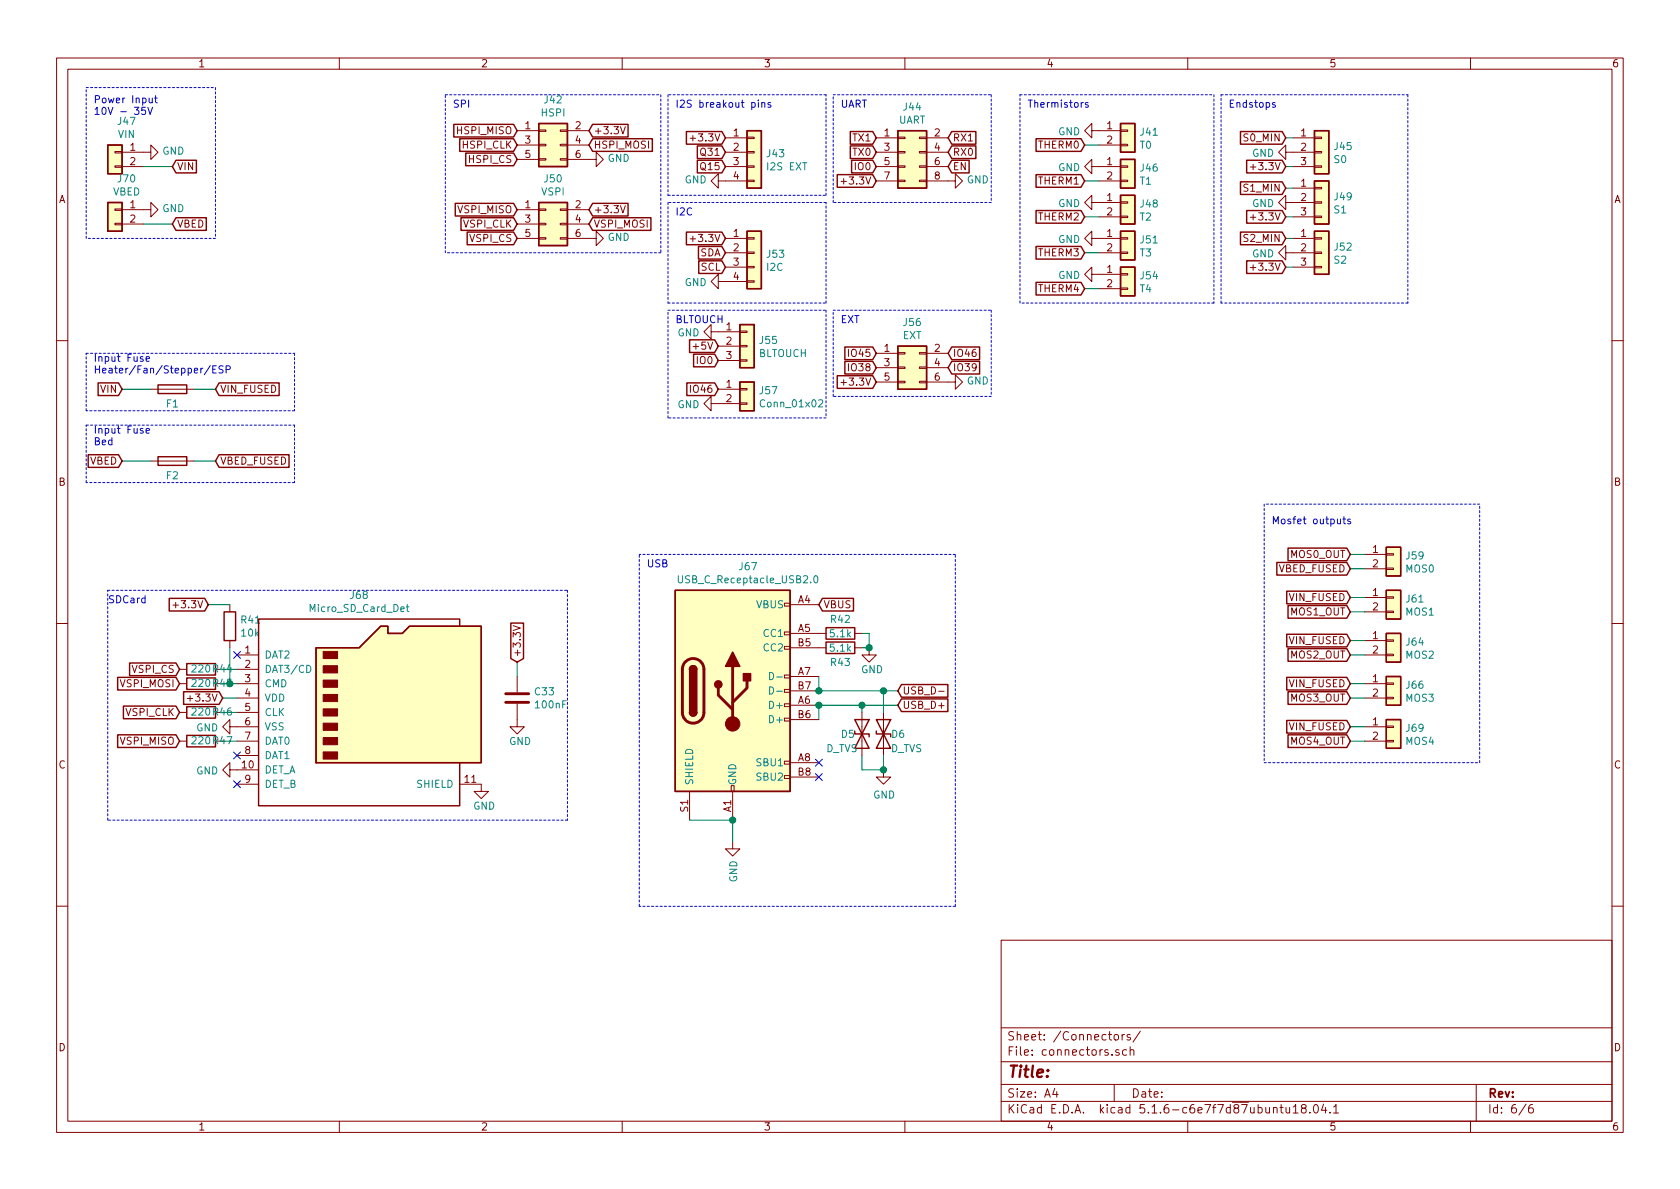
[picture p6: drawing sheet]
EESchema Schematic File Version 4
EELAYER 30 0
EELAYER END
$Descr A4 11693 8268
encoding utf-8
Sheet 6 6
Title ""
Date ""
Rev ""
Comp ""
Comment1 ""
Comment2 ""
Comment3 ""
Comment4 ""
$EndDescr
$Comp
L Device:Fuse F?
U 1 1
P 1200 2700
AR Path="/5DCEF247" Ref="F?"  Part="1" 
AR Path="/5D6345C6/5DCEF247" Ref="F?"  Part="1" 
AR Path="/5DCEED1C/5DCEF247" Ref="F1"  Part="1" 
F 0 "F1" V 1300 2700 50  0000 C CNN
F 1 "Fuse" V 1094 2700 50  0001 C CNN
F 2 "ESP32Controller:Fuse_holder_0679H" V 1130 2700 50  0001 C CNN
F 3 "~" H 1200 2700 50  0001 C CNN
	1    1200 2700
	0    1    1    0   
$EndComp
Wire Wire Line
	1350 2700 1500 2700
Text GLabel 1500 2700 2    50   Input ~ 0
VIN_FUSED
$Comp
L Connector_Generic:Conn_01x03 J?
U 1 1
P 9200 1050
AR Path="/5DD048A7" Ref="J?"  Part="1" 
AR Path="/5D5CA848/5DD048A7" Ref="J?"  Part="1" 
AR Path="/5DCEED1C/5DD048A7" Ref="J45"  Part="1" 
F 0 "J45" H 9280 1092 50  0000 L CNN
F 1 "S0" H 9280 1001 50  0000 L CNN
F 2 "Connector_JST:JST_XH_B3B-XH-A_1x03_P2.50mm_Vertical" H 9200 1050 50  0001 C CNN
F 3 "~" H 9200 1050 50  0001 C CNN
	1    9200 1050
	1    0    0    -1  
$EndComp
$Comp
L power:GND #PWR?
U 1 1
P 9000 1050
AR Path="/5DD048AF" Ref="#PWR?"  Part="1" 
AR Path="/5D5CA848/5DD048AF" Ref="#PWR?"  Part="1" 
AR Path="/5DCEED1C/5DD048AF" Ref="#PWR063"  Part="1" 
F 0 "#PWR063" H 9000 800 50  0001 C CNN
F 1 "GND" V 9005 922 50  0000 R CNN
F 2 "" H 9000 1050 50  0001 C CNN
F 3 "" H 9000 1050 50  0001 C CNN
	1    9000 1050
	0    1    1    0   
$EndComp
$Comp
L Connector_Generic:Conn_01x03 J?
U 1 1
P 9200 1400
AR Path="/5DD048B5" Ref="J?"  Part="1" 
AR Path="/5D5CA848/5DD048B5" Ref="J?"  Part="1" 
AR Path="/5DCEED1C/5DD048B5" Ref="J49"  Part="1" 
F 0 "J49" H 9280 1442 50  0000 L CNN
F 1 "S1" H 9280 1351 50  0000 L CNN
F 2 "Connector_JST:JST_XH_B3B-XH-A_1x03_P2.50mm_Vertical" H 9200 1400 50  0001 C CNN
F 3 "~" H 9200 1400 50  0001 C CNN
	1    9200 1400
	1    0    0    -1  
$EndComp
$Comp
L power:GND #PWR?
U 1 1
P 9000 1400
AR Path="/5DD048BD" Ref="#PWR?"  Part="1" 
AR Path="/5D5CA848/5DD048BD" Ref="#PWR?"  Part="1" 
AR Path="/5DCEED1C/5DD048BD" Ref="#PWR071"  Part="1" 
F 0 "#PWR071" H 9000 1150 50  0001 C CNN
F 1 "GND" V 9005 1272 50  0000 R CNN
F 2 "" H 9000 1400 50  0001 C CNN
F 3 "" H 9000 1400 50  0001 C CNN
	1    9000 1400
	0    1    1    0   
$EndComp
$Comp
L Connector_Generic:Conn_01x03 J?
U 1 1
P 9200 1750
AR Path="/5DD048C3" Ref="J?"  Part="1" 
AR Path="/5D5CA848/5DD048C3" Ref="J?"  Part="1" 
AR Path="/5DCEED1C/5DD048C3" Ref="J52"  Part="1" 
F 0 "J52" H 9280 1792 50  0000 L CNN
F 1 "S2" H 9280 1701 50  0000 L CNN
F 2 "Connector_JST:JST_XH_B3B-XH-A_1x03_P2.50mm_Vertical" H 9200 1750 50  0001 C CNN
F 3 "~" H 9200 1750 50  0001 C CNN
	1    9200 1750
	1    0    0    -1  
$EndComp
$Comp
L power:GND #PWR?
U 1 1
P 9000 1750
AR Path="/5DD048CB" Ref="#PWR?"  Part="1" 
AR Path="/5D5CA848/5DD048CB" Ref="#PWR?"  Part="1" 
AR Path="/5DCEED1C/5DD048CB" Ref="#PWR074"  Part="1" 
F 0 "#PWR074" H 9000 1500 50  0001 C CNN
F 1 "GND" V 9005 1622 50  0000 R CNN
F 2 "" H 9000 1750 50  0001 C CNN
F 3 "" H 9000 1750 50  0001 C CNN
	1    9000 1750
	0    1    1    0   
$EndComp
Text Notes 8550 750  0    50   ~ 0
Endstops
Wire Notes Line
	9800 650  9800 2100
Wire Notes Line
	8500 2100 8500 650 
Wire Notes Line
	8500 650  9800 650 
Wire Notes Line
	9800 2100 8500 2100
Text GLabel 8950 1150 0    50   Input ~ 0
+3.3V
Text GLabel 8950 1500 0    50   Input ~ 0
+3.3V
Text GLabel 8950 1850 0    50   Input ~ 0
+3.3V
Wire Wire Line
	8950 1850 9000 1850
Wire Wire Line
	8950 1500 9000 1500
Wire Wire Line
	9000 1150 8950 1150
$Comp
L power:GND #PWR?
U 1 1
P 7650 900
AR Path="/5DD162BD" Ref="#PWR?"  Part="1" 
AR Path="/5D5CA848/5DD162BD" Ref="#PWR?"  Part="1" 
AR Path="/5DCEED1C/5DD162BD" Ref="#PWR062"  Part="1" 
F 0 "#PWR062" H 7650 650 50  0001 C CNN
F 1 "GND" V 7655 772 50  0000 R CNN
F 2 "" H 7650 900 50  0001 C CNN
F 3 "" H 7650 900 50  0001 C CNN
	1    7650 900 
	0    1    1    0   
$EndComp
$Comp
L power:GND #PWR?
U 1 1
P 7650 1150
AR Path="/5DD162C3" Ref="#PWR?"  Part="1" 
AR Path="/5D5CA848/5DD162C3" Ref="#PWR?"  Part="1" 
AR Path="/5DCEED1C/5DD162C3" Ref="#PWR066"  Part="1" 
F 0 "#PWR066" H 7650 900 50  0001 C CNN
F 1 "GND" V 7655 1022 50  0000 R CNN
F 2 "" H 7650 1150 50  0001 C CNN
F 3 "" H 7650 1150 50  0001 C CNN
	1    7650 1150
	0    1    1    0   
$EndComp
$Comp
L power:GND #PWR?
U 1 1
P 7650 1400
AR Path="/5DD162CD" Ref="#PWR?"  Part="1" 
AR Path="/5D5CA848/5DD162CD" Ref="#PWR?"  Part="1" 
AR Path="/5DCEED1C/5DD162CD" Ref="#PWR070"  Part="1" 
F 0 "#PWR070" H 7650 1150 50  0001 C CNN
F 1 "GND" V 7655 1272 50  0000 R CNN
F 2 "" H 7650 1400 50  0001 C CNN
F 3 "" H 7650 1400 50  0001 C CNN
	1    7650 1400
	0    1    1    0   
$EndComp
$Comp
L Connector_Generic:Conn_01x02 J?
U 1 1
P 9700 4150
AR Path="/5DD562BE" Ref="J?"  Part="1" 
AR Path="/5D7ABD98/5DD562BE" Ref="J?"  Part="1" 
AR Path="/5DCEED1C/5DD562BE" Ref="J61"  Part="1" 
F 0 "J61" H 9780 4142 50  0000 L CNN
F 1 "MOS1" H 9780 4051 50  0000 L CNN
F 2 "TerminalBlock:TerminalBlock_bornier-2_P5.08mm" H 9700 4150 50  0001 C CNN
F 3 "~" H 9700 4150 50  0001 C CNN
	1    9700 4150
	1    0    0    -1  
$EndComp
$Comp
L Connector_Generic:Conn_01x02 J?
U 1 1
P 9700 3850
AR Path="/5DD562C4" Ref="J?"  Part="1" 
AR Path="/5D7ABD98/5DD562C4" Ref="J?"  Part="1" 
AR Path="/5DCEED1C/5DD562C4" Ref="J59"  Part="1" 
F 0 "J59" H 9780 3842 50  0000 L CNN
F 1 "MOS0" H 9780 3751 50  0000 L CNN
F 2 "ESP32-footprints-Lib:TERM_2-WAY_6.35mm" H 9700 3850 50  0001 C CNN
F 3 "~" H 9700 3850 50  0001 C CNN
	1    9700 3850
	1    0    0    -1  
$EndComp
Text GLabel 9400 3850 0    50   Input ~ 0
MOS0_OUT
Text GLabel 9400 4250 0    50   Input ~ 0
MOS1_OUT
Text GLabel 9400 4550 0    50   Input ~ 0
MOS2_OUT
Wire Wire Line
	9400 3850 9500 3850
Wire Wire Line
	9500 4150 9400 4150
Wire Wire Line
	9400 4450 9500 4450
Text GLabel 9400 3950 0    50   Input ~ 0
VBED_FUSED
Wire Wire Line
	9400 3950 9500 3950
Text GLabel 9400 4150 0    50   Input ~ 0
VIN_FUSED
Wire Wire Line
	9400 4250 9500 4250
Text GLabel 9400 4450 0    50   Input ~ 0
VIN_FUSED
Wire Wire Line
	9400 4550 9500 4550
Text GLabel 850  2700 0    50   Input ~ 0
VIN
Wire Wire Line
	850  2700 1050 2700
$Comp
L Device:Fuse F?
U 1 1
P 1200 3200
AR Path="/5DD60C17" Ref="F?"  Part="1" 
AR Path="/5D6345C6/5DD60C17" Ref="F?"  Part="1" 
AR Path="/5DCEED1C/5DD60C17" Ref="F2"  Part="1" 
F 0 "F2" V 1300 3200 50  0000 C CNN
F 1 "Fuse" V 1094 3200 50  0001 C CNN
F 2 "ESP32Controller:Fuse_holder_0679H" V 1130 3200 50  0001 C CNN
F 3 "~" H 1200 3200 50  0001 C CNN
	1    1200 3200
	0    1    1    0   
$EndComp
Wire Wire Line
	1350 3200 1500 3200
Text GLabel 1500 3200 2    50   Input ~ 0
VBED_FUSED
Text GLabel 850  3200 0    50   Input ~ 0
VBED
Wire Wire Line
	850  3200 1050 3200
Text GLabel 8950 1300 0    50   Input ~ 0
S1_MIN
Wire Wire Line
	8950 1650 9000 1650
Wire Wire Line
	9000 1300 8950 1300
Wire Wire Line
	9000 950  8950 950 
Text GLabel 8950 1650 0    50   Input ~ 0
S2_MIN
Text GLabel 7550 1000 0    50   Input ~ 0
THERM0
Text GLabel 7550 1250 0    50   Input ~ 0
THERM1
Text GLabel 7550 1500 0    50   Input ~ 0
THERM2
Wire Wire Line
	7650 1000 7550 1000
Wire Wire Line
	7650 1250 7550 1250
Wire Wire Line
	7650 1500 7550 1500
Text Notes 650  800  0    50   ~ 0
Power Input\n10V - 35V
Wire Notes Line
	600  600  1500 600 
Wire Notes Line
	1500 600  1500 1650
Wire Notes Line
	1500 1650 600  1650
Wire Notes Line
	600  1650 600  600 
Text Notes 650  2600 0    50   ~ 0
Input Fuse\nHeater/Fan/Stepper/ESP
Wire Notes Line
	600  2450 2050 2450
Wire Notes Line
	2050 2450 2050 2850
Wire Notes Line
	2050 2850 600  2850
Wire Notes Line
	600  2850 600  2450
Text Notes 650  3100 0    50   ~ 0
Input Fuse\nBed
Wire Notes Line
	600  2950 2050 2950
Wire Notes Line
	2050 2950 2050 3350
Wire Notes Line
	2050 3350 600  3350
Wire Notes Line
	600  3350 600  2950
Text Notes 4700 750  0    50   ~ 0
I2S breakout pins
Wire Notes Line
	4650 1350 5750 1350
Wire Notes Line
	5750 1350 5750 650 
Wire Notes Line
	5750 650  4650 650 
Text Notes 8850 3650 0    50   ~ 0
Mosfet outputs
Wire Notes Line
	8800 3500 8800 5300
Wire Notes Line
	8800 5300 10300 5300
Wire Notes Line
	10300 5300 10300 3500
Wire Notes Line
	10300 3500 8800 3500
Text Notes 7150 750  0    50   ~ 0
Thermistors
Wire Notes Line
	7100 650  8450 650 
Wire Notes Line
	8450 650  8450 2100
Wire Notes Line
	8450 2100 7100 2100
Wire Notes Line
	7100 2100 7100 650 
Text GLabel 5050 1050 0    50   Input ~ 0
Q31
Text GLabel 5050 1150 0    50   Input ~ 0
Q15
Wire Notes Line
	4650 650  4650 1350
$Comp
L power:GND #PWR?
U 1 1
P 5050 1250
AR Path="/5E20FFB9" Ref="#PWR?"  Part="1" 
AR Path="/5D5CA848/5E20FFB9" Ref="#PWR?"  Part="1" 
AR Path="/5DCEED1C/5E20FFB9" Ref="#PWR065"  Part="1" 
F 0 "#PWR065" H 5050 1000 50  0001 C CNN
F 1 "GND" V 5055 1122 50  0000 R CNN
F 2 "" H 5050 1250 50  0001 C CNN
F 3 "" H 5050 1250 50  0001 C CNN
	1    5050 1250
	0    1    -1   0   
$EndComp
NoConn ~ 1650 4550
NoConn ~ 1650 5250
$Comp
L power:GND #PWR?
U 1 1
P 1650 5050
AR Path="/615531FB" Ref="#PWR?"  Part="1" 
AR Path="/5D75460E/615531FB" Ref="#PWR?"  Part="1" 
AR Path="/5DCEED1C/615531FB" Ref="#PWR082"  Part="1" 
F 0 "#PWR082" H 1650 4800 50  0001 C CNN
F 1 "GND" V 1655 4922 50  0000 R CNN
F 2 "" H 1650 5050 50  0001 C CNN
F 3 "" H 1650 5050 50  0001 C CNN
	1    1650 5050
	0    1    1    0   
$EndComp
Text Notes 750  4200 0    50   ~ 0
SDCard
Wire Notes Line
	3950 5700 750  5700
Wire Notes Line
	750  5700 750  4100
Wire Notes Line
	750  4100 3950 4100
Wire Notes Line
	3950 4100 3950 5700
NoConn ~ 1650 5450
$Comp
L power:GND #PWR?
U 1 1
P 1650 5350
AR Path="/6155320E" Ref="#PWR?"  Part="1" 
AR Path="/5D75460E/6155320E" Ref="#PWR?"  Part="1" 
AR Path="/5DCEED1C/6155320E" Ref="#PWR083"  Part="1" 
F 0 "#PWR083" H 1650 5100 50  0001 C CNN
F 1 "GND" V 1655 5222 50  0000 R CNN
F 2 "" H 1650 5350 50  0001 C CNN
F 3 "" H 1650 5350 50  0001 C CNN
	1    1650 5350
	0    1    1    0   
$EndComp
$Comp
L Device:C C?
U 1 1
P 3600 4850
AR Path="/61553214" Ref="C?"  Part="1" 
AR Path="/5D75460E/61553214" Ref="C?"  Part="1" 
AR Path="/5DCEED1C/61553214" Ref="C33"  Part="1" 
F 0 "C33" H 3715 4896 50  0000 L CNN
F 1 "100nF" H 3715 4805 50  0000 L CNN
F 2 "Capacitor_SMD:C_0603_1608Metric" H 3638 4700 50  0001 C CNN
F 3 "~" H 3600 4850 50  0001 C CNN
	1    3600 4850
	1    0    0    -1  
$EndComp
$Comp
L power:GND #PWR?
U 1 1
P 3600 5000
AR Path="/6155321A" Ref="#PWR?"  Part="1" 
AR Path="/5D75460E/6155321A" Ref="#PWR?"  Part="1" 
AR Path="/5DCEED1C/6155321A" Ref="#PWR081"  Part="1" 
F 0 "#PWR081" H 3600 4750 50  0001 C CNN
F 1 "GND" H 3700 4850 50  0000 R CNN
F 2 "" H 3600 5000 50  0001 C CNN
F 3 "" H 3600 5000 50  0001 C CNN
	1    3600 5000
	1    0    0    -1  
$EndComp
$Comp
L Device:D_TVS D?
U 1 1
P 6150 5100
AR Path="/61553226" Ref="D?"  Part="1" 
AR Path="/5D75460E/61553226" Ref="D?"  Part="1" 
AR Path="/5DCEED1C/61553226" Ref="D6"  Part="1" 
F 0 "D6" V 6150 5150 50  0000 L CNN
F 1 "D_TVS" V 6250 5150 50  0000 L CNN
F 2 "Diode_SMD:D_SOD-523" H 6150 5100 50  0001 C CNN
F 3 "~" H 6150 5100 50  0001 C CNN
	1    6150 5100
	0    1    1    0   
$EndComp
Wire Wire Line
	6000 5250 6000 5350
Wire Wire Line
	6000 5350 6150 5350
Wire Wire Line
	6150 5350 6150 5250
$Comp
L power:GND #PWR?
U 1 1
P 6150 5350
AR Path="/6155322F" Ref="#PWR?"  Part="1" 
AR Path="/5D75460E/6155322F" Ref="#PWR?"  Part="1" 
AR Path="/5DCEED1C/6155322F" Ref="#PWR084"  Part="1" 
F 0 "#PWR084" H 6150 5100 50  0001 C CNN
F 1 "GND" H 6155 5177 50  0000 C CNN
F 2 "" H 6150 5350 50  0001 C CNN
F 3 "" H 6150 5350 50  0001 C CNN
	1    6150 5350
	1    0    0    -1  
$EndComp
Connection ~ 6150 5350
Text Notes 4500 3950 0    50   ~ 0
USB
Wire Notes Line
	6650 6300 6650 3850
Wire Notes Line
	4450 6300 4450 3850
Wire Notes Line
	6650 3850 4450 3850
Wire Notes Line
	6650 6300 4450 6300
Text GLabel 3600 4600 1    50   Input ~ 0
+3.3V
Wire Wire Line
	3600 4600 3600 4700
Text GLabel 1550 4850 0    50   Input ~ 0
+3.3V
Wire Wire Line
	1550 4850 1650 4850
Text GLabel 1250 4650 0    50   Input ~ 0
VSPI_CS
Text GLabel 1250 4750 0    50   Input ~ 0
VSPI_MOSI
Text GLabel 1250 4950 0    50   Input ~ 0
VSPI_CLK
Text GLabel 1250 5150 0    50   Input ~ 0
VSPI_MISO
Wire Wire Line
	1550 4650 1650 4650
Wire Wire Line
	1650 4750 1600 4750
Wire Wire Line
	1550 4950 1650 4950
Wire Wire Line
	1650 5150 1550 5150
Text GLabel 5700 4200 2    50   Input ~ 0
VBUS
$Comp
L Connector:USB_C_Receptacle_USB2.0 J?
U 1 1
P 5100 4800
AR Path="/5D75460E/61553248" Ref="J?"  Part="1" 
AR Path="/5DCEED1C/61553248" Ref="J67"  Part="1" 
F 0 "J67" H 5207 5667 50  0000 C CNN
F 1 "USB_C_Receptacle_USB2.0" H 5207 5576 50  0000 C CNN
F 2 "ESP32Controller:USB_C" H 5250 4800 50  0001 C CNN
F 3 "https://www.usb.org/sites/default/files/documents/usb_type-c.zip" H 5250 4800 50  0001 C CNN
	1    5100 4800
	1    0    0    -1  
$EndComp
Wire Wire Line
	5700 4700 5700 4800
Wire Wire Line
	5700 5000 5700 4900
$Comp
L Device:R R?
U 1 1
P 5850 4400
AR Path="/5D75460E/6155325C" Ref="R?"  Part="1" 
AR Path="/5DCEED1C/6155325C" Ref="R42"  Part="1" 
F 0 "R42" V 5750 4400 50  0000 C CNN
F 1 "5.1k" V 5850 4400 50  0000 C CNN
F 2 "Resistor_SMD:R_0603_1608Metric" V 5780 4400 50  0001 C CNN
F 3 "~" H 5850 4400 50  0001 C CNN
	1    5850 4400
	0    1    1    0   
$EndComp
$Comp
L Device:R R?
U 1 1
P 5850 4500
AR Path="/5D75460E/61553262" Ref="R?"  Part="1" 
AR Path="/5DCEED1C/61553262" Ref="R43"  Part="1" 
F 0 "R43" V 5950 4500 50  0000 C CNN
F 1 "5.1k" V 5850 4500 50  0000 C CNN
F 2 "Resistor_SMD:R_0603_1608Metric" V 5780 4500 50  0001 C CNN
F 3 "~" H 5850 4500 50  0001 C CNN
	1    5850 4500
	0    1    1    0   
$EndComp
$Comp
L power:GND #PWR?
U 1 1
P 6050 4500
AR Path="/61553268" Ref="#PWR?"  Part="1" 
AR Path="/5D75460E/61553268" Ref="#PWR?"  Part="1" 
AR Path="/5DCEED1C/61553268" Ref="#PWR080"  Part="1" 
F 0 "#PWR080" H 6050 4250 50  0001 C CNN
F 1 "GND" H 6150 4350 50  0000 R CNN
F 2 "" H 6050 4500 50  0001 C CNN
F 3 "" H 6050 4500 50  0001 C CNN
	1    6050 4500
	1    0    0    -1  
$EndComp
Wire Wire Line
	6050 4500 6000 4500
Wire Wire Line
	6000 4400 6050 4400
Wire Wire Line
	6050 4400 6050 4500
Connection ~ 6050 4500
NoConn ~ 5700 5400
NoConn ~ 5700 5300
$Comp
L power:GND #PWR?
U 1 1
P 5100 5850
AR Path="/61553274" Ref="#PWR?"  Part="1" 
AR Path="/5D75460E/61553274" Ref="#PWR?"  Part="1" 
AR Path="/5DCEED1C/61553274" Ref="#PWR086"  Part="1" 
F 0 "#PWR086" H 5100 5600 50  0001 C CNN
F 1 "GND" V 5105 5722 50  0000 R CNN
F 2 "" H 5100 5850 50  0001 C CNN
F 3 "" H 5100 5850 50  0001 C CNN
	1    5100 5850
	1    0    0    -1  
$EndComp
Wire Wire Line
	5100 5850 5100 5700
Wire Wire Line
	5100 5700 4800 5700
Connection ~ 5100 5700
$Comp
L Device:R R?
U 1 1
P 1400 4650
AR Path="/5D75460E/6155327D" Ref="R?"  Part="1" 
AR Path="/5DCEED1C/6155327D" Ref="R44"  Part="1" 
F 0 "R44" V 1400 4500 50  0000 C CNN
F 1 "220" V 1400 4650 50  0000 C CNN
F 2 "Resistor_SMD:R_0603_1608Metric" V 1330 4650 50  0001 C CNN
F 3 "~" H 1400 4650 50  0001 C CNN
	1    1400 4650
	0    -1   -1   0   
$EndComp
$Comp
L Device:R R?
U 1 1
P 1400 4750
AR Path="/5D75460E/61553283" Ref="R?"  Part="1" 
AR Path="/5DCEED1C/61553283" Ref="R45"  Part="1" 
F 0 "R45" V 1400 4600 50  0000 C CNN
F 1 "220" V 1400 4750 50  0000 C CNN
F 2 "Resistor_SMD:R_0603_1608Metric" V 1330 4750 50  0001 C CNN
F 3 "~" H 1400 4750 50  0001 C CNN
	1    1400 4750
	0    -1   -1   0   
$EndComp
$Comp
L Device:R R?
U 1 1
P 1400 4950
AR Path="/5D75460E/61553289" Ref="R?"  Part="1" 
AR Path="/5DCEED1C/61553289" Ref="R46"  Part="1" 
F 0 "R46" V 1400 4800 50  0000 C CNN
F 1 "220" V 1400 4950 50  0000 C CNN
F 2 "Resistor_SMD:R_0603_1608Metric" V 1330 4950 50  0001 C CNN
F 3 "~" H 1400 4950 50  0001 C CNN
	1    1400 4950
	0    -1   -1   0   
$EndComp
$Comp
L Device:R R?
U 1 1
P 1400 5150
AR Path="/5D75460E/6155328F" Ref="R?"  Part="1" 
AR Path="/5DCEED1C/6155328F" Ref="R47"  Part="1" 
F 0 "R47" V 1400 5000 50  0000 C CNN
F 1 "220" V 1400 5150 50  0000 C CNN
F 2 "Resistor_SMD:R_0603_1608Metric" V 1330 5150 50  0001 C CNN
F 3 "~" H 1400 5150 50  0001 C CNN
	1    1400 5150
	0    -1   -1   0   
$EndComp
$Comp
L Device:R R?
U 1 1
P 1600 4350
AR Path="/5D75460E/61553295" Ref="R?"  Part="1" 
AR Path="/5DCEED1C/61553295" Ref="R41"  Part="1" 
F 0 "R41" H 1670 4396 50  0000 L CNN
F 1 "10k" H 1670 4305 50  0000 L CNN
F 2 "Resistor_SMD:R_0603_1608Metric" V 1530 4350 50  0001 C CNN
F 3 "~" H 1600 4350 50  0001 C CNN
	1    1600 4350
	1    0    0    -1  
$EndComp
Wire Wire Line
	1600 4500 1600 4750
Connection ~ 1600 4750
Wire Wire Line
	1600 4750 1550 4750
Text GLabel 1450 4200 0    50   Input ~ 0
+3.3V
Wire Wire Line
	1450 4200 1600 4200
Wire Wire Line
	5700 4900 6000 4900
Connection ~ 5700 4900
Wire Wire Line
	5700 4800 6150 4800
Wire Wire Line
	6150 4800 6150 4950
Connection ~ 5700 4800
$Comp
L esp32controller-rescue:Micro_SD_Card_Det-Connector J?
U 1 1
P 2550 4950
AR Path="/61553206" Ref="J?"  Part="1" 
AR Path="/5D75460E/61553206" Ref="J?"  Part="1" 
AR Path="/5DCEED1C/61553206" Ref="J68"  Part="1" 
F 0 "J68" H 2500 5767 50  0000 C CNN
F 1 "Micro_SD_Card_Det" H 2500 5676 50  0000 C CNN
F 2 "ESP32Controller:microsd" H 4600 5650 50  0001 C CNN
F 3 "https://www.hirose.com/product/en/download_file/key_name/DM3/category/Catalog/doc_file_id/49662/?file_category_id=4&item_id=195&is_series=1" H 2550 5050 50  0001 C CNN
	1    2550 4950
	1    0    0    -1  
$EndComp
$Comp
L power:GND #PWR?
U 1 1
P 3350 5450
AR Path="/6157A425" Ref="#PWR?"  Part="1" 
AR Path="/5D75460E/6157A425" Ref="#PWR?"  Part="1" 
AR Path="/5DCEED1C/6157A425" Ref="#PWR085"  Part="1" 
F 0 "#PWR085" H 3350 5200 50  0001 C CNN
F 1 "GND" H 3450 5300 50  0000 R CNN
F 2 "" H 3350 5450 50  0001 C CNN
F 3 "" H 3350 5450 50  0001 C CNN
	1    3350 5450
	1    0    0    -1  
$EndComp
$Comp
L Connector_Generic:Conn_01x02 J?
U 1 1
P 9700 5050
AR Path="/615BE05F" Ref="J?"  Part="1" 
AR Path="/5D7ABD98/615BE05F" Ref="J?"  Part="1" 
AR Path="/5DCEED1C/615BE05F" Ref="J69"  Part="1" 
F 0 "J69" H 9780 5042 50  0000 L CNN
F 1 "MOS4" H 9780 4951 50  0000 L CNN
F 2 "TerminalBlock:TerminalBlock_bornier-2_P5.08mm" H 9700 5050 50  0001 C CNN
F 3 "~" H 9700 5050 50  0001 C CNN
	1    9700 5050
	1    0    0    -1  
$EndComp
$Comp
L Connector_Generic:Conn_01x02 J?
U 1 1
P 9700 4750
AR Path="/615BE069" Ref="J?"  Part="1" 
AR Path="/5D7ABD98/615BE069" Ref="J?"  Part="1" 
AR Path="/5DCEED1C/615BE069" Ref="J66"  Part="1" 
F 0 "J66" H 9780 4742 50  0000 L CNN
F 1 "MOS3" H 9780 4651 50  0000 L CNN
F 2 "TerminalBlock:TerminalBlock_bornier-2_P5.08mm" H 9700 4750 50  0001 C CNN
F 3 "~" H 9700 4750 50  0001 C CNN
	1    9700 4750
	1    0    0    -1  
$EndComp
Text GLabel 9400 4850 0    50   Input ~ 0
MOS3_OUT
Text GLabel 9400 5150 0    50   Input ~ 0
MOS4_OUT
Wire Wire Line
	9500 4750 9400 4750
Wire Wire Line
	9400 5050 9500 5050
Text GLabel 9400 4750 0    50   Input ~ 0
VIN_FUSED
Wire Wire Line
	9400 4850 9500 4850
Text GLabel 9400 5050 0    50   Input ~ 0
VIN_FUSED
Wire Wire Line
	9400 5150 9500 5150
Text GLabel 8950 950  0    50   Input ~ 0
S0_MIN
$Comp
L power:GND #PWR?
U 1 1
P 7650 1650
AR Path="/615F8918" Ref="#PWR?"  Part="1" 
AR Path="/5D5CA848/615F8918" Ref="#PWR?"  Part="1" 
AR Path="/5DCEED1C/615F8918" Ref="#PWR073"  Part="1" 
F 0 "#PWR073" H 7650 1400 50  0001 C CNN
F 1 "GND" V 7655 1522 50  0000 R CNN
F 2 "" H 7650 1650 50  0001 C CNN
F 3 "" H 7650 1650 50  0001 C CNN
	1    7650 1650
	0    1    1    0   
$EndComp
$Comp
L power:GND #PWR?
U 1 1
P 7650 1900
AR Path="/615F8C4D" Ref="#PWR?"  Part="1" 
AR Path="/5D5CA848/615F8C4D" Ref="#PWR?"  Part="1" 
AR Path="/5DCEED1C/615F8C4D" Ref="#PWR076"  Part="1" 
F 0 "#PWR076" H 7650 1650 50  0001 C CNN
F 1 "GND" V 7655 1772 50  0000 R CNN
F 2 "" H 7650 1900 50  0001 C CNN
F 3 "" H 7650 1900 50  0001 C CNN
	1    7650 1900
	0    1    1    0   
$EndComp
Text GLabel 7550 1750 0    50   Input ~ 0
THERM3
Text GLabel 7550 2000 0    50   Input ~ 0
THERM4
Wire Wire Line
	7550 1750 7650 1750
Wire Wire Line
	7550 2000 7650 2000
Text GLabel 5050 950  0    50   Input ~ 0
+3.3V
$Comp
L Connector_Generic:Conn_01x04 J43
U 1 1
P 5250 1050
F 0 "J43" H 5330 1042 50  0000 L CNN
F 1 "I2S EXT" H 5330 951 50  0000 L CNN
F 2 "Connector_JST:JST_XH_B4B-XH-A_1x04_P2.50mm_Vertical" H 5250 1050 50  0001 C CNN
F 3 "~" H 5250 1050 50  0001 C CNN
	1    5250 1050
	1    0    0    -1  
$EndComp
Text GLabel 5050 1750 0    50   Input ~ 0
SDA
Text GLabel 5050 1850 0    50   Input ~ 0
SCL
Text GLabel 3600 1100 0    50   Input ~ 0
HSPI_CS
Text GLabel 4100 1000 2    50   Input ~ 0
HSPI_MOSI
Text GLabel 3600 1000 0    50   Input ~ 0
HSPI_CLK
Text GLabel 3600 900  0    50   Input ~ 0
HSPI_MISO
Text GLabel 6250 4900 2    50   Input ~ 0
USB_D+
Text GLabel 6250 4800 2    50   Input ~ 0
USB_D-
Text GLabel 3600 1650 0    50   Input ~ 0
VSPI_CS
Text GLabel 4100 1550 2    50   Input ~ 0
VSPI_MOSI
Text GLabel 3600 1550 0    50   Input ~ 0
VSPI_CLK
Text GLabel 3600 1450 0    50   Input ~ 0
VSPI_MISO
Text GLabel 6100 950  0    50   Input ~ 0
TX1
Text GLabel 6600 950  2    50   Input ~ 0
RX1
Text GLabel 6600 1050 2    50   Input ~ 0
RX0
Text GLabel 6100 1050 0    50   Input ~ 0
TX0
Text GLabel 6100 1150 0    50   Input ~ 0
IO0
Text GLabel 6600 2550 2    50   Input ~ 0
IO39
Text GLabel 6100 2450 0    50   Input ~ 0
IO45
Text GLabel 6600 2450 2    50   Input ~ 0
IO46
Wire Wire Line
	6150 4800 6250 4800
Connection ~ 6150 4800
Wire Wire Line
	6000 4900 6000 4950
Wire Wire Line
	6000 4900 6250 4900
Connection ~ 6000 4900
Text GLabel 4100 900  2    50   Input ~ 0
+3.3V
$Comp
L power:GND #PWR?
U 1 1
P 4100 1100
AR Path="/6169C731" Ref="#PWR?"  Part="1" 
AR Path="/5D5CA848/6169C731" Ref="#PWR?"  Part="1" 
AR Path="/5DCEED1C/6169C731" Ref="#PWR064"  Part="1" 
F 0 "#PWR064" H 4100 850 50  0001 C CNN
F 1 "GND" V 4105 972 50  0000 R CNN
F 2 "" H 4100 1100 50  0001 C CNN
F 3 "" H 4100 1100 50  0001 C CNN
	1    4100 1100
	0    -1   -1   0   
$EndComp
Text GLabel 4100 1450 2    50   Input ~ 0
+3.3V
$Comp
L power:GND #PWR?
U 1 1
P 4100 1650
AR Path="/616BA880" Ref="#PWR?"  Part="1" 
AR Path="/5D5CA848/616BA880" Ref="#PWR?"  Part="1" 
AR Path="/5DCEED1C/616BA880" Ref="#PWR072"  Part="1" 
F 0 "#PWR072" H 4100 1400 50  0001 C CNN
F 1 "GND" V 4105 1522 50  0000 R CNN
F 2 "" H 4100 1650 50  0001 C CNN
F 3 "" H 4100 1650 50  0001 C CNN
	1    4100 1650
	0    -1   -1   0   
$EndComp
Text GLabel 5050 1650 0    50   Input ~ 0
+3.3V
$Comp
L power:GND #PWR?
U 1 1
P 5050 1950
AR Path="/616CA481" Ref="#PWR?"  Part="1" 
AR Path="/5D5CA848/616CA481" Ref="#PWR?"  Part="1" 
AR Path="/5DCEED1C/616CA481" Ref="#PWR075"  Part="1" 
F 0 "#PWR075" H 5050 1700 50  0001 C CNN
F 1 "GND" V 5055 1822 50  0000 R CNN
F 2 "" H 5050 1950 50  0001 C CNN
F 3 "" H 5050 1950 50  0001 C CNN
	1    5050 1950
	0    1    1    0   
$EndComp
$Comp
L Connector_Generic:Conn_02x03_Odd_Even J42
U 1 1
P 3800 1000
F 0 "J42" H 3850 1317 50  0000 C CNN
F 1 "HSPI" H 3850 1226 50  0000 C CNN
F 2 "Connector_IDC:IDC-Header_2x03_P2.54mm_Vertical" H 3800 1000 50  0001 C CNN
F 3 "~" H 3800 1000 50  0001 C CNN
	1    3800 1000
	1    0    0    -1  
$EndComp
$Comp
L Connector_Generic:Conn_02x03_Odd_Even J50
U 1 1
P 3800 1550
F 0 "J50" H 3850 1867 50  0000 C CNN
F 1 "VSPI" H 3850 1776 50  0000 C CNN
F 2 "Connector_IDC:IDC-Header_2x03_P2.54mm_Vertical" H 3800 1550 50  0001 C CNN
F 3 "~" H 3800 1550 50  0001 C CNN
	1    3800 1550
	1    0    0    -1  
$EndComp
Text GLabel 6600 1150 2    50   Input ~ 0
EN
Text GLabel 6100 1250 0    50   Input ~ 0
+3.3V
$Comp
L power:GND #PWR?
U 1 1
P 6600 1250
AR Path="/6170ADB1" Ref="#PWR?"  Part="1" 
AR Path="/5D5CA848/6170ADB1" Ref="#PWR?"  Part="1" 
AR Path="/5DCEED1C/6170ADB1" Ref="#PWR068"  Part="1" 
F 0 "#PWR068" H 6600 1000 50  0001 C CNN
F 1 "GND" V 6605 1122 50  0000 R CNN
F 2 "" H 6600 1250 50  0001 C CNN
F 3 "" H 6600 1250 50  0001 C CNN
	1    6600 1250
	0    -1   -1   0   
$EndComp
$Comp
L Connector_Generic:Conn_01x04 J53
U 1 1
P 5250 1750
F 0 "J53" H 5330 1742 50  0000 L CNN
F 1 "I2C" H 5330 1651 50  0000 L CNN
F 2 "Connector_JST:JST_XH_B4B-XH-A_1x04_P2.50mm_Vertical" H 5250 1750 50  0001 C CNN
F 3 "~" H 5250 1750 50  0001 C CNN
	1    5250 1750
	1    0    0    -1  
$EndComp
$Comp
L Connector_Generic:Conn_02x03_Odd_Even J56
U 1 1
P 6300 2550
F 0 "J56" H 6350 2867 50  0000 C CNN
F 1 "EXT" H 6350 2776 50  0000 C CNN
F 2 "Connector_IDC:IDC-Header_2x03_P2.54mm_Vertical" H 6300 2550 50  0001 C CNN
F 3 "~" H 6300 2550 50  0001 C CNN
	1    6300 2550
	1    0    0    -1  
$EndComp
Text GLabel 6100 2650 0    50   Input ~ 0
+3.3V
$Comp
L power:GND #PWR?
U 1 1
P 6600 2650
AR Path="/6177D204" Ref="#PWR?"  Part="1" 
AR Path="/5D5CA848/6177D204" Ref="#PWR?"  Part="1" 
AR Path="/5DCEED1C/6177D204" Ref="#PWR078"  Part="1" 
F 0 "#PWR078" H 6600 2400 50  0001 C CNN
F 1 "GND" V 6605 2522 50  0000 R CNN
F 2 "" H 6600 2650 50  0001 C CNN
F 3 "" H 6600 2650 50  0001 C CNN
	1    6600 2650
	0    -1   -1   0   
$EndComp
Wire Notes Line
	4600 1750 3100 1750
Wire Notes Line
	3100 1750 3100 650 
Wire Notes Line
	3100 650  4600 650 
Wire Notes Line
	4600 650  4600 1750
Text Notes 3150 750  0    50   ~ 0
SPI
Text Notes 4700 1500 0    50   ~ 0
I2C
Wire Notes Line
	4650 2100 5750 2100
Wire Notes Line
	5750 2100 5750 1400
Wire Notes Line
	5750 1400 4650 1400
Wire Notes Line
	4650 1400 4650 2100
Wire Notes Line
	6900 1400 5800 1400
Wire Notes Line
	5800 1400 5800 650 
Wire Notes Line
	5800 650  6900 650 
Wire Notes Line
	6900 650  6900 1400
Text Notes 5850 750  0    50   ~ 0
UART
$Comp
L Connector_Generic:Conn_01x03 J55
U 1 1
P 5200 2400
F 0 "J55" H 5280 2442 50  0000 L CNN
F 1 "BLTOUCH" H 5280 2351 50  0000 L CNN
F 2 "Connector_PinHeader_2.54mm:PinHeader_1x03_P2.54mm_Vertical" H 5200 2400 50  0001 C CNN
F 3 "~" H 5200 2400 50  0001 C CNN
	1    5200 2400
	1    0    0    -1  
$EndComp
$Comp
L Connector_Generic:Conn_01x02 J57
U 1 1
P 5200 2700
F 0 "J57" H 5280 2692 50  0000 L CNN
F 1 "Conn_01x02" H 5280 2601 50  0000 L CNN
F 2 "Connector_PinHeader_2.54mm:PinHeader_1x02_P2.54mm_Vertical" H 5200 2700 50  0001 C CNN
F 3 "~" H 5200 2700 50  0001 C CNN
	1    5200 2700
	1    0    0    -1  
$EndComp
$Comp
L power:GND #PWR?
U 1 1
P 5000 2300
AR Path="/6181799D" Ref="#PWR?"  Part="1" 
AR Path="/5D5CA848/6181799D" Ref="#PWR?"  Part="1" 
AR Path="/5DCEED1C/6181799D" Ref="#PWR077"  Part="1" 
F 0 "#PWR077" H 5000 2050 50  0001 C CNN
F 1 "GND" V 5005 2172 50  0000 R CNN
F 2 "" H 5000 2300 50  0001 C CNN
F 3 "" H 5000 2300 50  0001 C CNN
	1    5000 2300
	0    1    1    0   
$EndComp
Text GLabel 5000 2400 0    50   Input ~ 0
+5V
Text GLabel 5000 2500 0    50   Input ~ 0
IO0
Text GLabel 5000 2700 0    50   Input ~ 0
IO46
$Comp
L power:GND #PWR?
U 1 1
P 5000 2800
AR Path="/61821FFA" Ref="#PWR?"  Part="1" 
AR Path="/5D5CA848/61821FFA" Ref="#PWR?"  Part="1" 
AR Path="/5DCEED1C/61821FFA" Ref="#PWR079"  Part="1" 
F 0 "#PWR079" H 5000 2550 50  0001 C CNN
F 1 "GND" V 5005 2672 50  0000 R CNN
F 2 "" H 5000 2800 50  0001 C CNN
F 3 "" H 5000 2800 50  0001 C CNN
	1    5000 2800
	0    1    1    0   
$EndComp
Wire Notes Line
	5750 2900 4650 2900
Wire Notes Line
	4650 2900 4650 2150
Wire Notes Line
	4650 2150 5750 2150
Wire Notes Line
	5750 2150 5750 2900
Text Notes 4700 2250 0    50   ~ 0
BLTOUCH
Wire Notes Line
	6900 2750 5800 2750
Wire Notes Line
	5800 2750 5800 2150
Wire Notes Line
	5800 2150 6900 2150
Wire Notes Line
	6900 2150 6900 2750
Text Notes 5850 2250 0    50   ~ 0
EXT
$Comp
L Connector_Generic:Conn_01x02 J41
U 1 1
P 7850 900
F 0 "J41" H 7930 892 50  0000 L CNN
F 1 "T0" H 7930 801 50  0000 L CNN
F 2 "Connector_JST:JST_XH_B2B-XH-A_1x02_P2.50mm_Vertical" H 7850 900 50  0001 C CNN
F 3 "~" H 7850 900 50  0001 C CNN
	1    7850 900 
	1    0    0    -1  
$EndComp
$Comp
L Connector_Generic:Conn_01x02 J46
U 1 1
P 7850 1150
F 0 "J46" H 7930 1142 50  0000 L CNN
F 1 "T1" H 7930 1051 50  0000 L CNN
F 2 "Connector_JST:JST_XH_B2B-XH-A_1x02_P2.50mm_Vertical" H 7850 1150 50  0001 C CNN
F 3 "~" H 7850 1150 50  0001 C CNN
	1    7850 1150
	1    0    0    -1  
$EndComp
$Comp
L Connector_Generic:Conn_01x02 J48
U 1 1
P 7850 1400
F 0 "J48" H 7930 1392 50  0000 L CNN
F 1 "T2" H 7930 1301 50  0000 L CNN
F 2 "Connector_JST:JST_XH_B2B-XH-A_1x02_P2.50mm_Vertical" H 7850 1400 50  0001 C CNN
F 3 "~" H 7850 1400 50  0001 C CNN
	1    7850 1400
	1    0    0    -1  
$EndComp
$Comp
L Connector_Generic:Conn_01x02 J51
U 1 1
P 7850 1650
F 0 "J51" H 7930 1642 50  0000 L CNN
F 1 "T3" H 7930 1551 50  0000 L CNN
F 2 "Connector_JST:JST_XH_B2B-XH-A_1x02_P2.50mm_Vertical" H 7850 1650 50  0001 C CNN
F 3 "~" H 7850 1650 50  0001 C CNN
	1    7850 1650
	1    0    0    -1  
$EndComp
$Comp
L Connector_Generic:Conn_01x02 J54
U 1 1
P 7850 1900
F 0 "J54" H 7930 1892 50  0000 L CNN
F 1 "T4" H 7930 1801 50  0000 L CNN
F 2 "Connector_JST:JST_XH_B2B-XH-A_1x02_P2.50mm_Vertical" H 7850 1900 50  0001 C CNN
F 3 "~" H 7850 1900 50  0001 C CNN
	1    7850 1900
	1    0    0    -1  
$EndComp
$Comp
L Connector_Generic:Conn_02x04_Odd_Even J44
U 1 1
P 6300 1050
F 0 "J44" H 6350 1367 50  0000 C CNN
F 1 "UART" H 6350 1276 50  0000 C CNN
F 2 "Connector_IDC:IDC-Header_2x04_P2.54mm_Vertical" H 6300 1050 50  0001 C CNN
F 3 "~" H 6300 1050 50  0001 C CNN
	1    6300 1050
	1    0    0    -1  
$EndComp
$Comp
L Connector_Generic:Conn_01x02 J?
U 1 1
P 9700 4450
AR Path="/5DD562B8" Ref="J?"  Part="1" 
AR Path="/5D7ABD98/5DD562B8" Ref="J?"  Part="1" 
AR Path="/5DCEED1C/5DD562B8" Ref="J64"  Part="1" 
F 0 "J64" H 9780 4442 50  0000 L CNN
F 1 "MOS2" H 9780 4351 50  0000 L CNN
F 2 "TerminalBlock:TerminalBlock_bornier-2_P5.08mm" H 9700 4450 50  0001 C CNN
F 3 "~" H 9700 4450 50  0001 C CNN
	1    9700 4450
	1    0    0    -1  
$EndComp
Text GLabel 1200 1550 2    50   Input ~ 0
VBED
Wire Wire Line
	1200 1550 1000 1550
Wire Wire Line
	1200 1150 1000 1150
Text GLabel 1200 1150 2    50   Input ~ 0
VIN
$Comp
L power:GND #PWR?
U 1 1
P 1000 1050
AR Path="/6189EF72" Ref="#PWR?"  Part="1" 
AR Path="/5D5CA848/6189EF72" Ref="#PWR?"  Part="1" 
AR Path="/5DCEED1C/6189EF72" Ref="#PWR067"  Part="1" 
F 0 "#PWR067" H 1000 800 50  0001 C CNN
F 1 "GND" V 1005 922 50  0000 R CNN
F 2 "" H 1000 1050 50  0001 C CNN
F 3 "" H 1000 1050 50  0001 C CNN
	1    1000 1050
	0    -1   -1   0   
$EndComp
$Comp
L power:GND #PWR?
U 1 1
P 1000 1450
AR Path="/6189F333" Ref="#PWR?"  Part="1" 
AR Path="/5D5CA848/6189F333" Ref="#PWR?"  Part="1" 
AR Path="/5DCEED1C/6189F333" Ref="#PWR069"  Part="1" 
F 0 "#PWR069" H 1000 1200 50  0001 C CNN
F 1 "GND" V 1005 1322 50  0000 R CNN
F 2 "" H 1000 1450 50  0001 C CNN
F 3 "" H 1000 1450 50  0001 C CNN
	1    1000 1450
	0    -1   -1   0   
$EndComp
$Comp
L Connector_Generic:Conn_01x02 J47
U 1 1
P 800 1050
F 0 "J47" H 718 1267 50  0000 C CNN
F 1 "VIN" H 718 1176 50  0000 C CNN
F 2 "ESP32-footprints-Lib:TERM_2-WAY_6.35mm" H 800 1050 50  0001 C CNN
F 3 "~" H 800 1050 50  0001 C CNN
	1    800  1050
	-1   0    0    -1  
$EndComp
$Comp
L Connector_Generic:Conn_01x02 J70
U 1 1
P 800 1450
F 0 "J70" H 718 1667 50  0000 C CNN
F 1 "VBED" H 718 1576 50  0000 C CNN
F 2 "ESP32-footprints-Lib:TERM_2-WAY_6.35mm" H 800 1450 50  0001 C CNN
F 3 "~" H 800 1450 50  0001 C CNN
	1    800  1450
	-1   0    0    -1  
$EndComp
$Comp
L Device:D_TVS D?
U 1 1
P 6000 5100
AR Path="/61553220" Ref="D?"  Part="1" 
AR Path="/5D75460E/61553220" Ref="D?"  Part="1" 
AR Path="/5DCEED1C/61553220" Ref="D5"  Part="1" 
F 0 "D5" V 6000 4950 50  0000 L CNN
F 1 "D_TVS" V 6100 4850 50  0000 L CNN
F 2 "Diode_SMD:D_SOD-523" H 6000 5100 50  0001 C CNN
F 3 "~" H 6000 5100 50  0001 C CNN
	1    6000 5100
	0    1    1    0   
$EndComp
Text GLabel 6100 2550 0    50   Input ~ 0
IO38
$EndSCHEMATC
